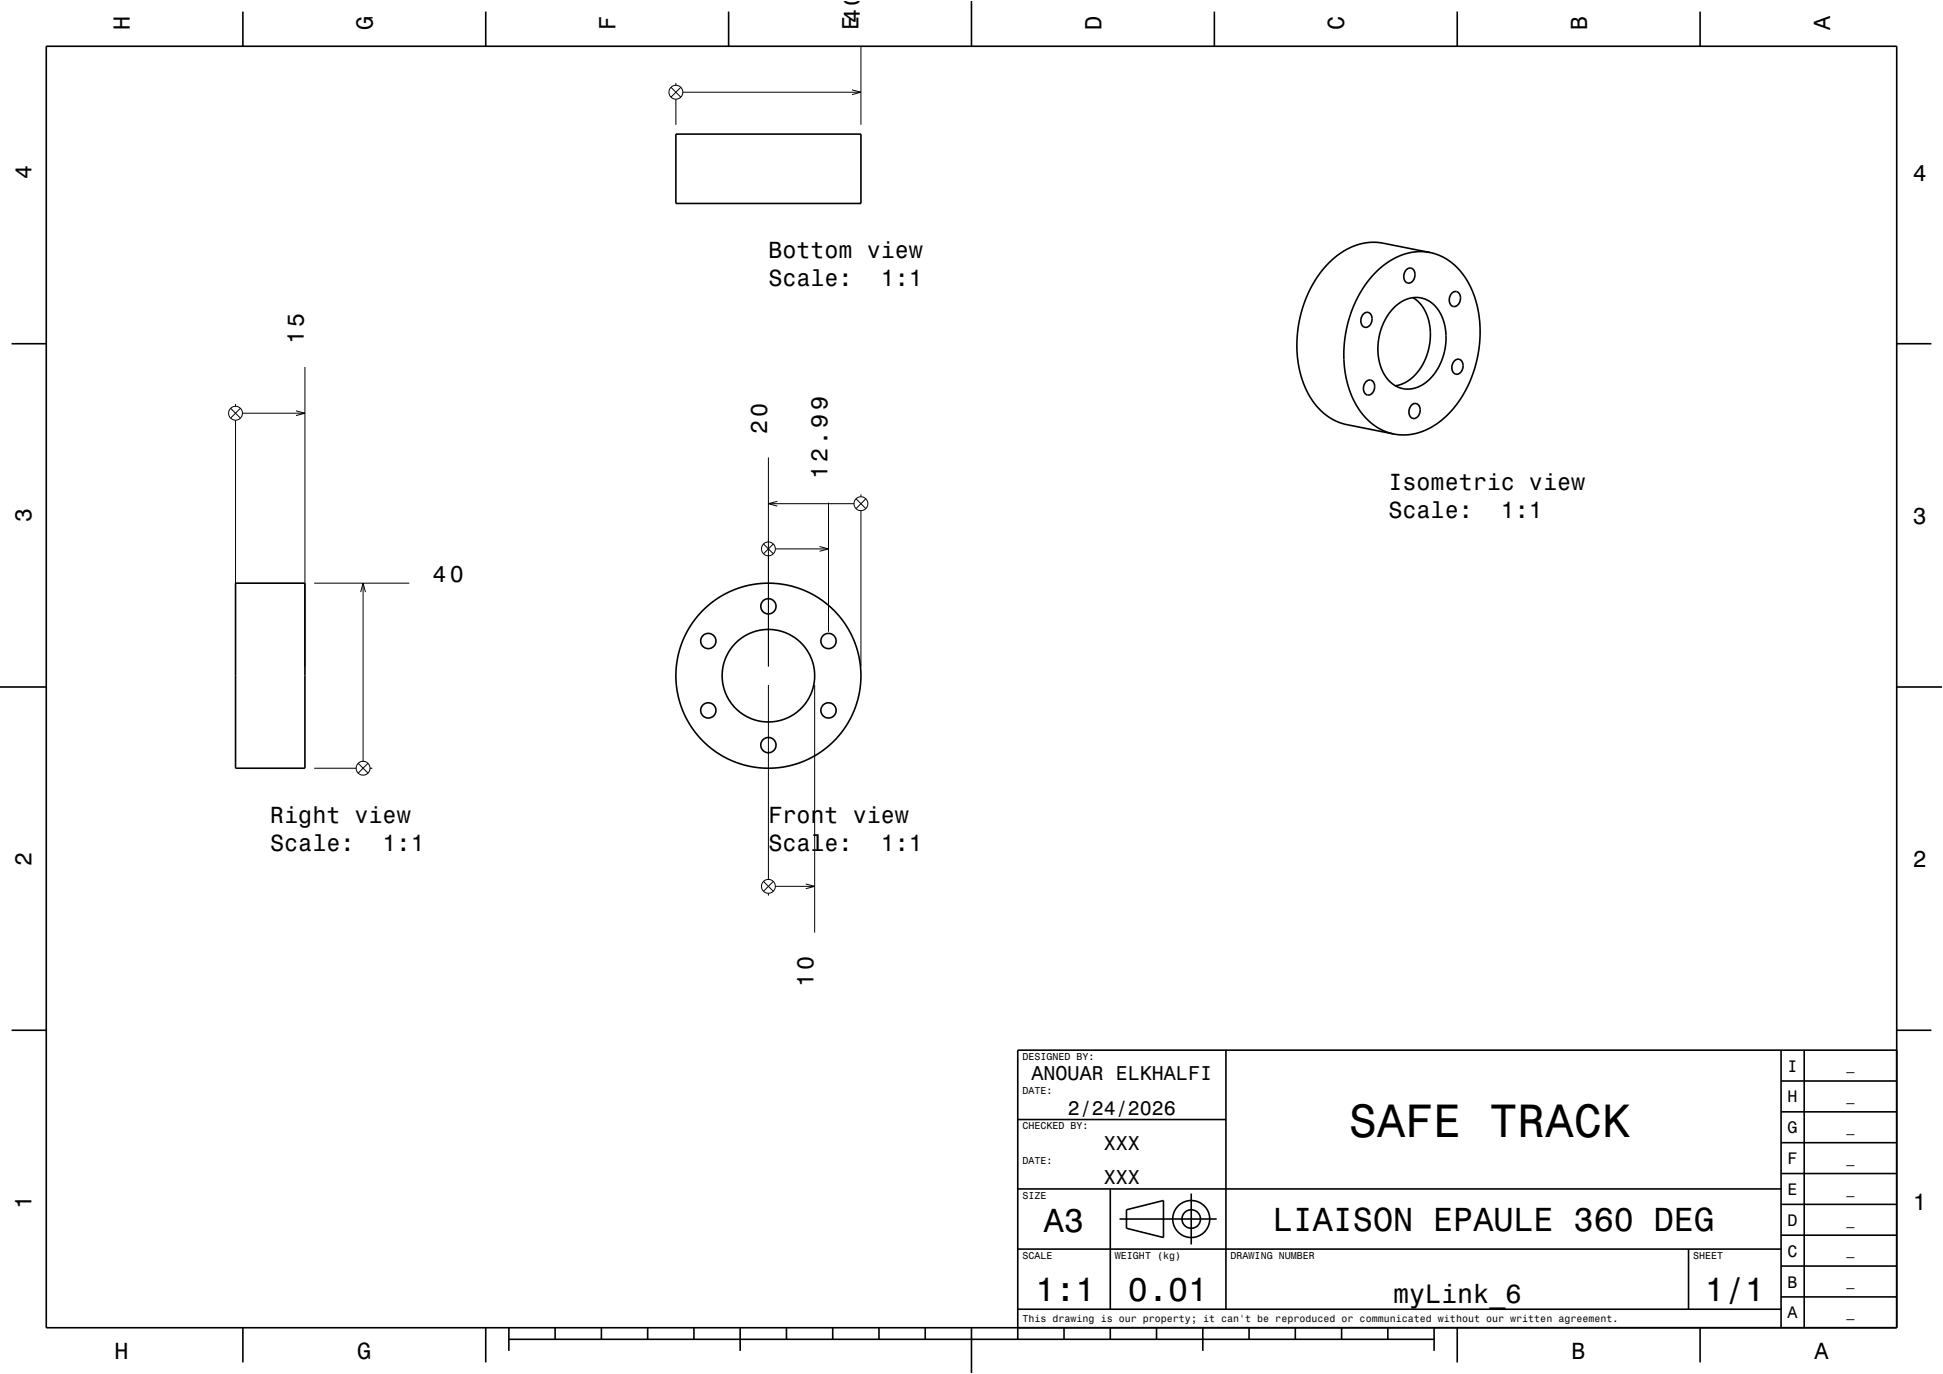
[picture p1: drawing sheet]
<svg xmlns="http://www.w3.org/2000/svg" width="420mm" height="297mm" viewBox="0 0 420 297" stroke-linecap="round" stroke-linejoin="round" font-family="sans-serif">
<g fill="none" stroke="#000" stroke-width=".22">
<path d="M145 18.9l2.2 2.1M146.1 17.9v.5M147.2 18.9l-2.2 2.1M147.6 19.9h38.5M184.2 19.4l1.9 .5-1.9 .6M186.1 9.9v17.1M146.1 21.4v5.6M65.9 79.3v64.8M49.9 88.3l2.1 2.1M50.9 87.3v.5M50.9 90.8v53.3M52 88.3l-2.1 2.1"/>
<path d="M52.4 89.3h13.5M64 88.8l1.9 .5-1.9 .5M166.1 98.9v45.2M165 117.6l2.2 2.1M166.1 108.9h18.5M167.2 117.6l-2.2 2.1M167.6 118.6h11.5M168 108.4l-1.9 .5 1.9 .5M177.2 118.1l1.9 .5-1.9 .6M179.1 108.6v28M185 107.8l2.2 2.1M186.1 106.9v.5"/>
<path d="M186.1 110.4v33.7M187.2 107.8l-2.2 2.1M67.9 126.1h20.6M78 128l.5-1.9 .5 1.9M78.5 126.1v38.5M166.1 148.1v42M176.1 148.1v53.5M67.9 166.1h9.1M77.4 165l2.1 2.1M79.5 165l-2.1 2.1M80 166.1h.5M165 190.5l2.2 2.2"/>
<path d="M166.1 193.1v.5M167.2 190.5l-2.2 2.2M167.6 191.6h8.5M174.2 191.1l1.9 .5-1.9 .5"/>
<circle cx="146.1" cy="19.9" r="1.5"/>
<circle cx="50.9" cy="89.3" r="1.5"/>
<circle cx="166.1" cy="118.6" r="1.5"/>
<circle cx="186.1" cy="108.9" r="1.5"/>
<circle cx="78.5" cy="166.1" r="1.5"/>
<circle cx="166.1" cy="191.6" r="1.5"/>
</g>
<g fill="none" stroke="#000" stroke-width=".35">
<path d="M10 10h400v277h-400zM52.5 2.5v7.5M105 2.5v7.5M157.5 2.5v7.5M210 0v10M262.5 2.5v7.5M315 2.5v7.5M367.5 2.5v7.5M146.1 29h40v15h-40zM304.1 58.2a1.11 1.11 0 0 1 1.3-.1 1.11 1.11 0 0 1 .5 1.3 1.39 1.39 0 0 1-.5 1.4 1.39 1.39 0 0 1-1.5 .1 2 2 0 0 1 .2-2.7zM309.1 54.6l-11.6-2.2h-1.4l-1.7 .2-1.6 .5-1.6 .8-1.8 1.1-1.6 1.3-1.6 1.6-1.5 2.1-1.2 2-1.2 2.4-.9 2.6-.6 2.4-.3 2.8-.2 2.4 .2 2.5 .3 2.6 .6 2 .8 2.3 1.1 2.1 1.2 1.6 2.5 2.3 1.2 .7 1.5 .7 11.6 2.4M309.1 54.6l2.7 .9 2.4 1.7 2.1 2.1 1.7 2.9 1.2 3.4 .6 3.5 .1 3.9-.4 3.7-1 3.6-1.5 3.6-1.9 3.3-2.4 2.7-2.7 2.1-3 1.4-3 .6-2.7-.2"/>
<path d="M309.1 54.6l-2.9-.2-2.9 .6-2.7 1.3-2.5 1.9-2.3 2.5-2.1 3.1-1.7 3.8-1 3.9-.5 3.7 .1 3.9 .7 3.7 1.1 3.2 1.7 2.9 2.1 2.4 2.5 1.6 2.6 .9M2.5 74.3h7.5M294.8 67.8a1.11 1.11 0 0 1 1.3-.1 1.11 1.11 0 0 1 .5 1.3 1.39 1.39 0 0 1-.5 1.4 1.39 1.39 0 0 1-1.5 .1 2 2 0 0 1 .2-2.7zM301.3 66.5a5.9 5.9 0 0 1 8.9-.4 11.8 11.8 0 0 1 1.1 12.5l-1 1.9a6.9 6.9 0 0 1-7.7 3.3 8.2 8.2 0 0 1-4.7-7.8l.1-2.4 .6-2.7 1.2-2.4zM305.4 64.3a9.6 9.6 0 0 1 3.7 9.7l-.8 3.1-1.5 2.8a7.9 7.9 0 0 1-5.2 3.5M313.9 63.3a1.11 1.11 0 0 1 1.4-.1 1.11 1.11 0 0 1 .4 1.3 1.39 1.39 0 0 1-.5 1.4 1.39 1.39 0 0 1-1.5 .1 1.99 1.99 0 0 1 .2-2.7zM314.5 77.9a1.11 1.11 0 0 1 1.3-.1 1.11 1.11 0 0 1 .5 1.3 1.39 1.39 0 0 1-.5 1.4 1.39 1.39 0 0 1-1.5 .2 1.99 1.99 0 0 1 .2-2.8zM410 74.3h7.5M295.2 82.6a1.11 1.11 0 0 1 1.4-.3 1.11 1.11 0 0 1 .6 1.3 1.39 1.39 0 0 1-.6 1.4 1.39 1.39 0 0 1-1.4 .2 2 2 0 0 1 0-2.6zM305.2 87.5a1.11 1.11 0 0 1 1.3-.1 1.11 1.11 0 0 1 .5 1.3 1.39 1.39 0 0 1-.5 1.4 1.39 1.39 0 0 1-1.5 .1 1.99 1.99 0 0 1 .2-2.7zM50.9 126.1h15v40h-15zM0 148.5h10"/>
<path d="M410 148.5h10M2.5 222.7h7.5M265 227v56M385 233.7h25M385 227v60M390 227v60M410 222.7h7.5M410 227h-190v62.5M220 257h165M220 242h45M240 257v26M257.5 258v11"/>
<path d="M385 253.7h25M385 247h25M385 240.3h25M220 270h165M242 263.5h21M243.5 261.5l8-2v8l-8-2zM365 270v13M385 273.7h25M385 267h25M385 260.3h25M52.5 287v7.5M105 287v7.5"/>
<path d="M110 289.5h200M110 287v5M120 287v2.5M130 287v2.5M140 287v2.5M150 287v2.5M160 287v5M170 287v2.5M180 287v2.5M190 287v2.5M200 287v2.5M210 287v10"/>
<path d="M220 283h165M230 287v2.5M240 287v2.5M250 287v2.5M260 287v5M270 287v2.5M280 287v2.5M290 287v2.5M300 287v2.5M310 287v5M315 287v7.5M367.5 287v7.5"/>
<path d="M385 280.3h25"/>
<circle cx="153.1" cy="138.6" r="1.65"/>
<circle cx="166.1" cy="131.1" r="1.65"/>
<circle cx="179.1" cy="138.6" r="1.65"/>
<circle cx="153.1" cy="153.6" r="1.65"/>
<circle cx="166.1" cy="146.1" r="10"/>
<circle cx="166.1" cy="146.1" r="20"/>
<circle cx="179.1" cy="153.6" r="1.65"/>
<circle cx="166.1" cy="161.1" r="1.65"/>
<circle cx="257.5" cy="263.5" r="2"/>
<circle cx="257.5" cy="263.5" r="4"/>
</g>
<path d="M0 0h420v297h-420" fill="none" stroke="#fff" stroke-width=".22"/>
<text font-size="10.1" x="291.6" y="245.7">SAFE TRACK</text>
<g font-size="7.2">
<text x="225.7" y="266.3">A3</text>
<text x="275.1" y="266.1">LIAISON EPAULE 360 DEG</text>
<text x="223.8" y="281.3">1:1</text>
<text x="243.8" y="281.3">0.01</text>
<text x="368.5" y="281.3">1/1</text>
</g>
<text font-size="5.8" x="301.1" y="281.6">myLink_6</text>
<g font-size="5">
<text x="28.1" y="6.5" transform="rotate(-90 28.1 6.5)">H</text>
<text x="80.6" y="6.5" transform="rotate(-90 80.6 6.5)">G</text>
<text x="133.1" y="6.5" transform="rotate(-90 133.1 6.5)">F</text>
<text x="185.6" y="6.5" transform="rotate(-90 185.6 6.5)">E40</text>
<text x="238.1" y="6.5" transform="rotate(-90 238.1 6.5)">D</text>
<text x="290.6" y="6.5" transform="rotate(-90 290.6 6.5)">C</text>
<text x="343.1" y="6.5" transform="rotate(-90 343.1 6.5)">B</text>
<text x="395.6" y="6.5" transform="rotate(-90 395.6 6.5)">A</text>
<text x="6.8" y="38.7" transform="rotate(-90 6.8 38.7)">4</text>
<text x="413.5" y="39">4</text>
<text x="166.1" y="55.8">Bottom view</text>
<text x="166.1" y="61.9">Scale:</text>
<text x="190.4" y="61.9">1:1</text>
<text x="65.7" y="74.3" transform="rotate(-90 65.7 74.3)">15</text>
<text x="165.9" y="93.9" transform="rotate(-90 165.9 93.9)">20</text>
<text x="178.8" y="103.6" transform="rotate(-90 178.8 103.6)">12.99</text>
<text x="300.1" y="105.9">Isometric view</text>
<text x="6.8" y="112.9" transform="rotate(-90 6.8 112.9)">3</text>
<text x="300.1" y="111.9">Scale:</text>
<text x="324.4" y="111.9">1:1</text>
<text x="413.5" y="113.2">3</text>
<text x="93.5" y="125.8">40</text>
<text x="58.4" y="177.9">Right view</text>
<text x="166.1" y="177.9">Front view</text>
<text x="58.4" y="184">Scale:</text>
<text x="82.7" y="184">1:1</text>
<text x="166.1" y="184">Scale:</text>
<text x="190.4" y="184">1:1</text>
<text x="6.8" y="187.1" transform="rotate(-90 6.8 187.1)">2</text>
<text x="413.5" y="187.4">2</text>
<text x="175.8" y="213.4" transform="rotate(-90 175.8 213.4)">10</text>
<text x="6.8" y="261.3" transform="rotate(-90 6.8 261.3)">1</text>
<text x="413.5" y="261.6">1</text>
<text x="24.7" y="293.8">H</text>
<text x="77.2" y="293.8">G</text>
<text x="339.7" y="293.8">B</text>
<text x="392.2" y="293.8">A</text>
</g>
<g font-size="4.3">
<text x="223" y="233.5">ANOUAR ELKHALFI</text>
<text x="230.8" y="241">2/24/2026</text>
<text x="238.6" y="248.5">XXX</text>
<text x="238.6" y="256">XXX</text>
</g>
<g font-size="3.6">
<text x="386.4" y="231.6">I</text>
<text x="386.4" y="238.3">H</text>
<text x="386.4" y="245">G</text>
<text x="386.4" y="251.6">F</text>
<text x="386.4" y="258.3">E</text>
<text x="386.4" y="265">D</text>
<text x="386.4" y="271.6">C</text>
<text x="386.4" y="278.3">B</text>
<text x="386.4" y="285">A</text>
</g>
<g font-size="2.9">
<text x="399.1" y="231.4">_</text>
<text x="399.1" y="238">_</text>
<text x="399.1" y="244.7">_</text>
<text x="399.1" y="251.4">_</text>
<text x="399.1" y="258">_</text>
<text x="399.1" y="264.7">_</text>
<text x="399.1" y="271.4">_</text>
<text x="399.1" y="278">_</text>
<text x="399.1" y="284.7">_</text>
</g>
<g font-size="2.2">
<text x="221" y="229.1">DESIGNED BY:</text>
<text x="221" y="236.6">DATE:</text>
<text x="221" y="244.1">CHECKED BY:</text>
<text x="221" y="251.6">DATE:</text>
<text x="221" y="259.1">SIZE</text>
<text x="221" y="272.1">SCALE</text>
<text x="241" y="272.1">WEIGHT (kg)</text>
<text x="266" y="272.1">DRAWING NUMBER</text>
<text x="366" y="272.1">SHEET</text>
<text x="221" y="285.8">This drawing is our property; it can't be reproduced or communicated without our written agreement.</text>
</g>
</svg>
